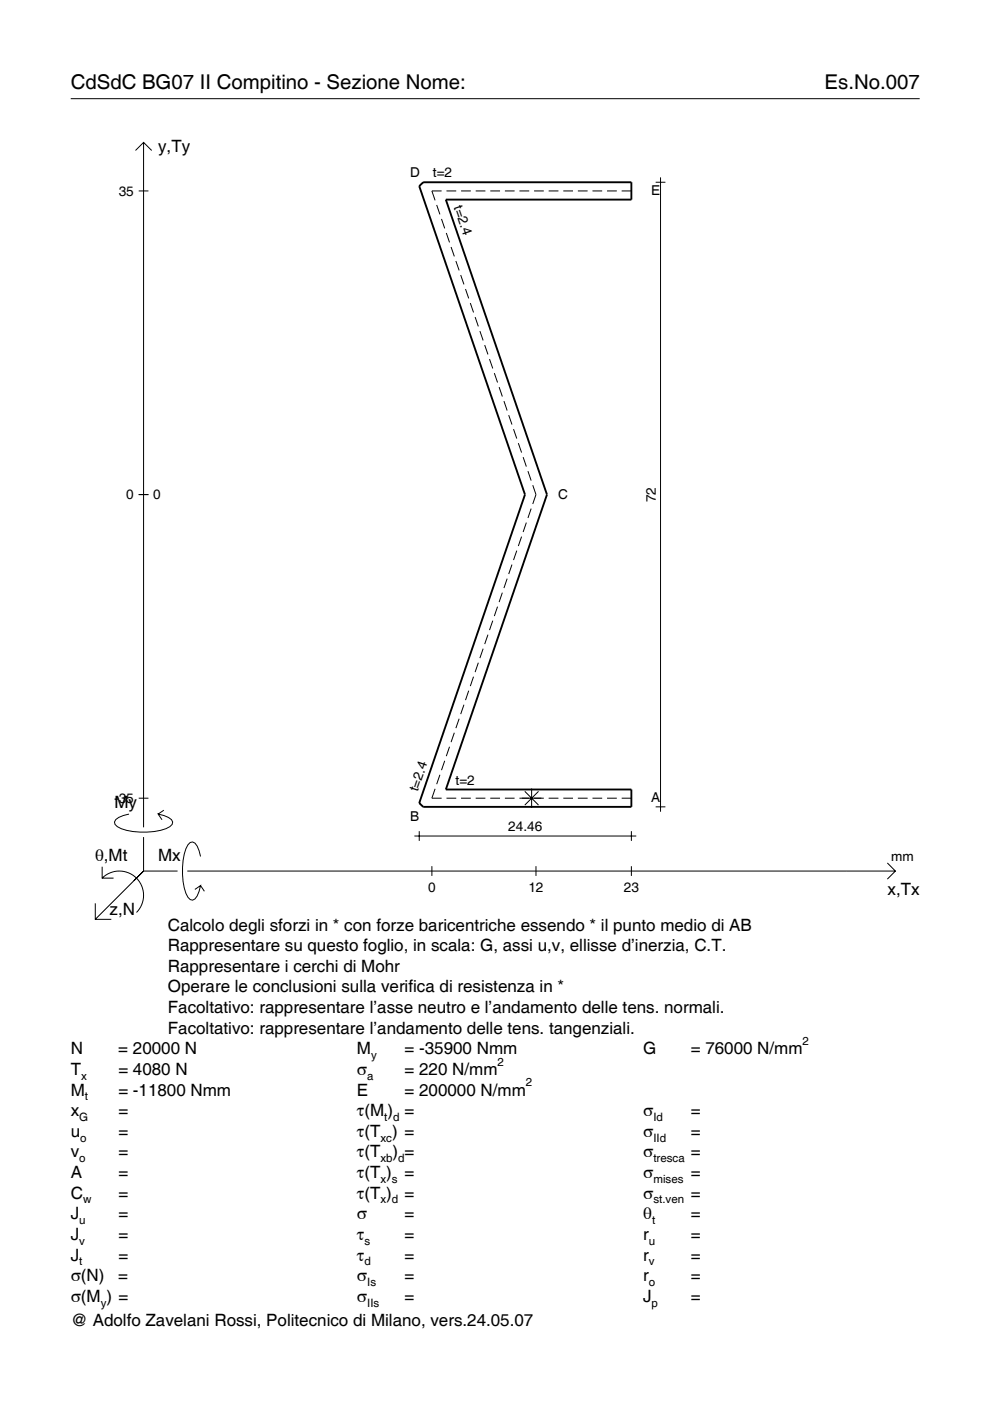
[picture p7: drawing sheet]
<svg xmlns="http://www.w3.org/2000/svg" width="210mm" height="297mm" viewBox="0 0 210 297" stroke-linecap="round" stroke-linejoin="round" font-family="sans-serif">
<g fill="none" stroke="#000" stroke-width=".21">
<path d="M15 20.9h180M28.7 31.9l1.7-1.7 1.8 1.7M30.4 30.2v145.2M139 38.6h2.1M140 37.6v134.5M29.4 40.5h2.1M92.6 43.5l.7 2M93.6 46.4l.7 2M93.6 40.5h-2l.6 2M94.6 49.4l.7 2M94.7 40.5h2M95.6 52.4l.7 2"/>
<path d="M96.7 55.3l.6 2M97.7 58.3l.7 2M97.8 40.5h2M100.9 40.5h2M103.9 40.5h2.1M107 40.5h2.1M110.1 40.5h2.1M113.2 40.5h2.1M116.3 40.5h2.1M119.4 40.5h2.1M122.5 40.5h2.1M125.6 40.5h2.1"/>
<path d="M128.7 40.5h2.1M131.8 40.5h2.1M98.7 61.3l.7 2M99.7 64.3l.7 1.9M100.7 67.2l.7 2M101.7 70.2l.7 2M102.8 73.2l.7 2M103.8 76.1l.7 2M104.8 79.1l.7 2M105.8 82.1l.7 2M106.8 85l.7 2M107.9 88l.6 2"/>
<path d="M108.9 91l.7 2M109.9 94l.7 2M110.9 96.9l.7 2M111.9 99.9l.7 2M29.4 104.9h2.1M108.5 119.7l-.6 2M109.6 116.7l-.7 2M110.6 113.8l-.7 2M111.6 110.8l-.7 2M112.6 107.8l-.7 2M113 102.9l.6 2-.6 2M102.4 137.5l-.7 2"/>
<path d="M103.5 134.6l-.7 2M104.5 131.6l-.7 2M105.5 128.6l-.7 2M106.5 125.7l-.7 2M107.5 122.7l-.7 2M95.3 158.3l-.7 2M96.3 155.4l-.7 2M97.3 152.4l-.6 2M98.4 149.4l-.7 2M99.4 146.4l-.7 2M100.4 143.5l-.7 2M101.4 140.5l-.7 2"/>
<path d="M27.3 172.6a3.6 3.6 0 0 0-3 1.7l.1 .5a5.7 5.7 0 0 0 3.8 1.5 13.3 13.3 0 0 0 7.8-1l.5-.5 .1-.5a3.6 3.6 0 0 0-3.1-1.7l.8 1.2M29.4 169.2h2.1M30.4 177.5v7.2M34.7 171.8l-1.2 .8M87.9 177.3h47M88.9 176.2v2.1M92.2 167.2l-.6 2h2M93.3 164.3l-.7 2M94.3 161.3l-.7 2M94.7 169.2h2M97.8 169.2h2M100.9 169.2h2"/>
<path d="M103.9 169.2h2.1M107 169.2h2.1M110.1 169.2h5.2M111.3 167.8l2.9 2.9M112.7 167.2v4.1M114.2 167.8l-2.9 2.9M116.3 169.2h2.1M119.4 169.2h2.1M122.5 169.2h2.1M125.6 169.2h2.1M128.7 169.2h2.1M131.8 169.2h2.1"/>
<path d="M133.9 176.2v2.1M139 171.1h2.1M20.2 191.5v3.4h3.4M21.7 186.2a5.1 5.1 0 0 1 7.2 0 5.1 5.1 0 0 1 0 7.3M21.7 183.8v2.4h2.4M30.4 184.7l-10.2 10.2M30.4 184.7l-2 2M30.4 184.7h7.2M39.7 184.7h150.1M42.5 181.6a3.6 3.6 0 0 0-1.7-3.1l-.5 .1a5.7 5.7 0 0 0-1.5 3.8 13.3 13.3 0 0 0 1 7.8l.5 .5 .5 .2a3.6 3.6 0 0 0 1.7-3.1l-1.2 .8M42.5 187.8l.8 1.2M91.6 183.7v2"/>
<path d="M113.6 183.7v2M133.9 183.7v2M188.1 183l1.7 1.7-1.7 1.7"/>
</g>
<path d="M88.9 39.5l.8-.9h44.2v3.7h-39.4l21.5 62.6-21.5 62.5h39.4v3.7h-44.2l-.8-.8 22.4-65.4z" fill="none" stroke="#000" stroke-width=".4"/>
<g font-size="4.3">
<text x="15" y="18.9">CdSdC BG07 II Compitino - Sezione Nome:</text>
<text x="174.8" y="18.9">Es.No.007</text>
</g>
<g font-size="3.6">
<text x="33.5" y="32.3">y,Ty</text>
<text x="24.3" y="171.3">My</text>
<text x="20.1" y="182.6">θ,Mt</text>
<text x="33.5" y="182.6">Mx</text>
<text x="188.2" y="189.8">x,Tx</text>
<text x="23.2" y="193.9">z,N</text>
<text x="35.6" y="197.3">Calcolo degli sforzi in * con forze baricentriche essendo * il punto medio di AB</text>
<text x="35.6" y="201.7">Rappresentare su questo foglio, in scala: G, assi u,v, ellisse d’inerzia, C.T.</text>
<text x="35.6" y="206">Rappresentare i cerchi di Mohr</text>
<text x="35.6" y="210.4">Operare le conclusioni sulla verifica di resistenza in *</text>
<text x="35.6" y="214.8">Facoltativo: rappresentare l’asse neutro e l’andamento delle tens. normali.</text>
<text x="35.6" y="219.2">Facoltativo: rappresentare l’andamento delle tens. tangenziali.</text>
<text x="15" y="223.5">N</text>
<text x="15" y="227.9">T</text>
<text x="25.1" y="223.5">= 20000 N</text>
<text x="25.1" y="227.9">= 4080 N</text>
<text x="75.7" y="227.9">σ</text>
<text x="75.7" y="223.5">M</text>
<text x="85.8" y="223.5">= -35900 Nmm</text>
<text x="85.8" y="227.9">= 220 N/mm</text>
<text x="136.4" y="223.5">G</text>
<text x="146.5" y="223.5">= 76000 N/mm</text>
<text x="15" y="232.3">M</text>
<text x="25.1" y="232.3">= -11800 Nmm</text>
<text x="75.7" y="232.3">E</text>
<text x="85.8" y="232.3">= 200000 N/mm</text>
<text x="15" y="236.7">x</text>
<text x="25.1" y="236.7">=</text>
<text x="75.7" y="236.7">τ(M ) =</text>
<text x="136.4" y="236.7">σ</text>
<text x="146.5" y="236.7">=</text>
<text x="15" y="241">u</text>
<text x="15" y="245.4">v</text>
<text x="25.1" y="241">=</text>
<text x="25.1" y="245.4">=</text>
<text x="75.7" y="241">τ(T ) =</text>
<text x="75.7" y="245.4">τ(T</text>
<text x="83.3" y="245.4">) =</text>
<text x="136.4" y="241">σ</text>
<text x="136.4" y="245.4">σ</text>
<text x="146.5" y="241">=</text>
<text x="146.5" y="245.4">=</text>
<text x="15" y="249.8">A</text>
<text x="25.1" y="249.8">=</text>
<text x="75.7" y="249.8">τ(T )</text>
<text x="85.8" y="249.8">=</text>
<text x="136.4" y="249.8">σ</text>
<text x="146.5" y="249.8">=</text>
<text x="15" y="254.2">C</text>
<text x="25.1" y="254.2">=</text>
<text x="75.7" y="254.2">τ(T )</text>
<text x="85.8" y="254.2">=</text>
<text x="136.4" y="254.2">σ</text>
<text x="146.5" y="254.2">=</text>
<text x="15" y="258.5">J</text>
<text x="15" y="262.9">J</text>
<text x="25.1" y="258.5">=</text>
<text x="25.1" y="262.9">=</text>
<text x="75.7" y="258.5">σ</text>
<text x="75.7" y="262.9">τ</text>
<text x="85.8" y="258.5">=</text>
<text x="85.8" y="262.9">=</text>
<text x="136.4" y="258.5">θ</text>
<text x="136.4" y="262.9">r</text>
<text x="146.5" y="258.5">=</text>
<text x="146.5" y="262.9">=</text>
<text x="15" y="267.3">J</text>
<text x="25.1" y="267.3">=</text>
<text x="75.7" y="267.3">τ</text>
<text x="85.8" y="267.3">=</text>
<text x="136.4" y="267.3">r</text>
<text x="146.5" y="267.3">=</text>
<text x="15" y="271.7">σ(N)</text>
<text x="25.1" y="271.7">=</text>
<text x="75.7" y="271.7">σ</text>
<text x="85.8" y="271.7">=</text>
<text x="136.4" y="271.7">r</text>
<text x="146.5" y="271.7">=</text>
<text x="15" y="276">σ(M ) =</text>
<text x="15" y="281.2">@ Adolfo Zavelani Rossi, Politecnico di Milano, vers.24.05.07</text>
<text x="75.7" y="276">σ</text>
<text x="85.8" y="276">=</text>
<text x="136.4" y="276">J</text>
<text x="146.5" y="276">=</text>
</g>
<g font-size="2.9">
<text x="25.2" y="41.5">35</text>
<text x="87" y="37.5">D</text>
<text x="91.8" y="37.6">t=2</text>
<text x="138" y="41.4">E</text>
<text x="96.2" y="43.9" transform="rotate(71 96.2 43.9)">t=2.4</text>
<text x="26.8" y="105.9">0</text>
<text x="32.5" y="105.9">0</text>
<text x="118.3" y="105.8">C</text>
<text x="139" y="106.5" transform="rotate(-90 139 106.5)">72</text>
<text x="88.6" y="168" transform="rotate(-71 88.6 168)">t=2.4</text>
<text x="96.6" y="166.4">t=2</text>
<text x="24.2" y="170.2">-35</text>
<text x="87" y="174">B</text>
<text x="138" y="170.1">A</text>
<text x="107.8" y="176.2">24.46</text>
<text x="189" y="182.6">mm</text>
<text x="90.8" y="189.1">0</text>
<text x="112" y="189.1">12</text>
<text x="132.3" y="189.1">23</text>
</g>
<g font-size="2.4">
<text x="170.2" y="221.5">2</text>
<text x="78.7" y="224.5">y</text>
<text x="105.5" y="225.9">2</text>
<text x="17.2" y="228.9">x</text>
<text x="18" y="233.3">t</text>
<text x="77.9" y="228.9">a</text>
<text x="111.5" y="230.3">2</text>
<text x="16.8" y="237.7">G</text>
<text x="81.5" y="237.7">t d</text>
<text x="138.5" y="237.7">Id</text>
<text x="17" y="242">o</text>
<text x="80.7" y="242">xc</text>
<text x="138.5" y="242">IId</text>
<text x="16.8" y="246.4">o</text>
<text x="80.7" y="246.4">xb d</text>
<text x="80.7" y="250.8">x s</text>
<text x="138.5" y="246.4">tresca</text>
<text x="138.5" y="250.8">mises</text>
<text x="17.6" y="255.2">w</text>
<text x="80.7" y="255.2">x d</text>
<text x="138.5" y="255.2">st.ven</text>
<text x="16.8" y="259.5">u</text>
<text x="16.8" y="263.9">v</text>
<text x="77.3" y="263.9">s</text>
<text x="137.6" y="263.9">u</text>
<text x="138.2" y="259.5">t</text>
<text x="16.8" y="268.3">t</text>
<text x="77.3" y="268.3">d</text>
<text x="137.6" y="268.3">v</text>
<text x="77.9" y="272.7">Is</text>
<text x="137.6" y="272.7">o</text>
<text x="21.4" y="277">y</text>
<text x="77.9" y="277">IIs</text>
<text x="138.2" y="277">p</text>
</g>
</svg>
